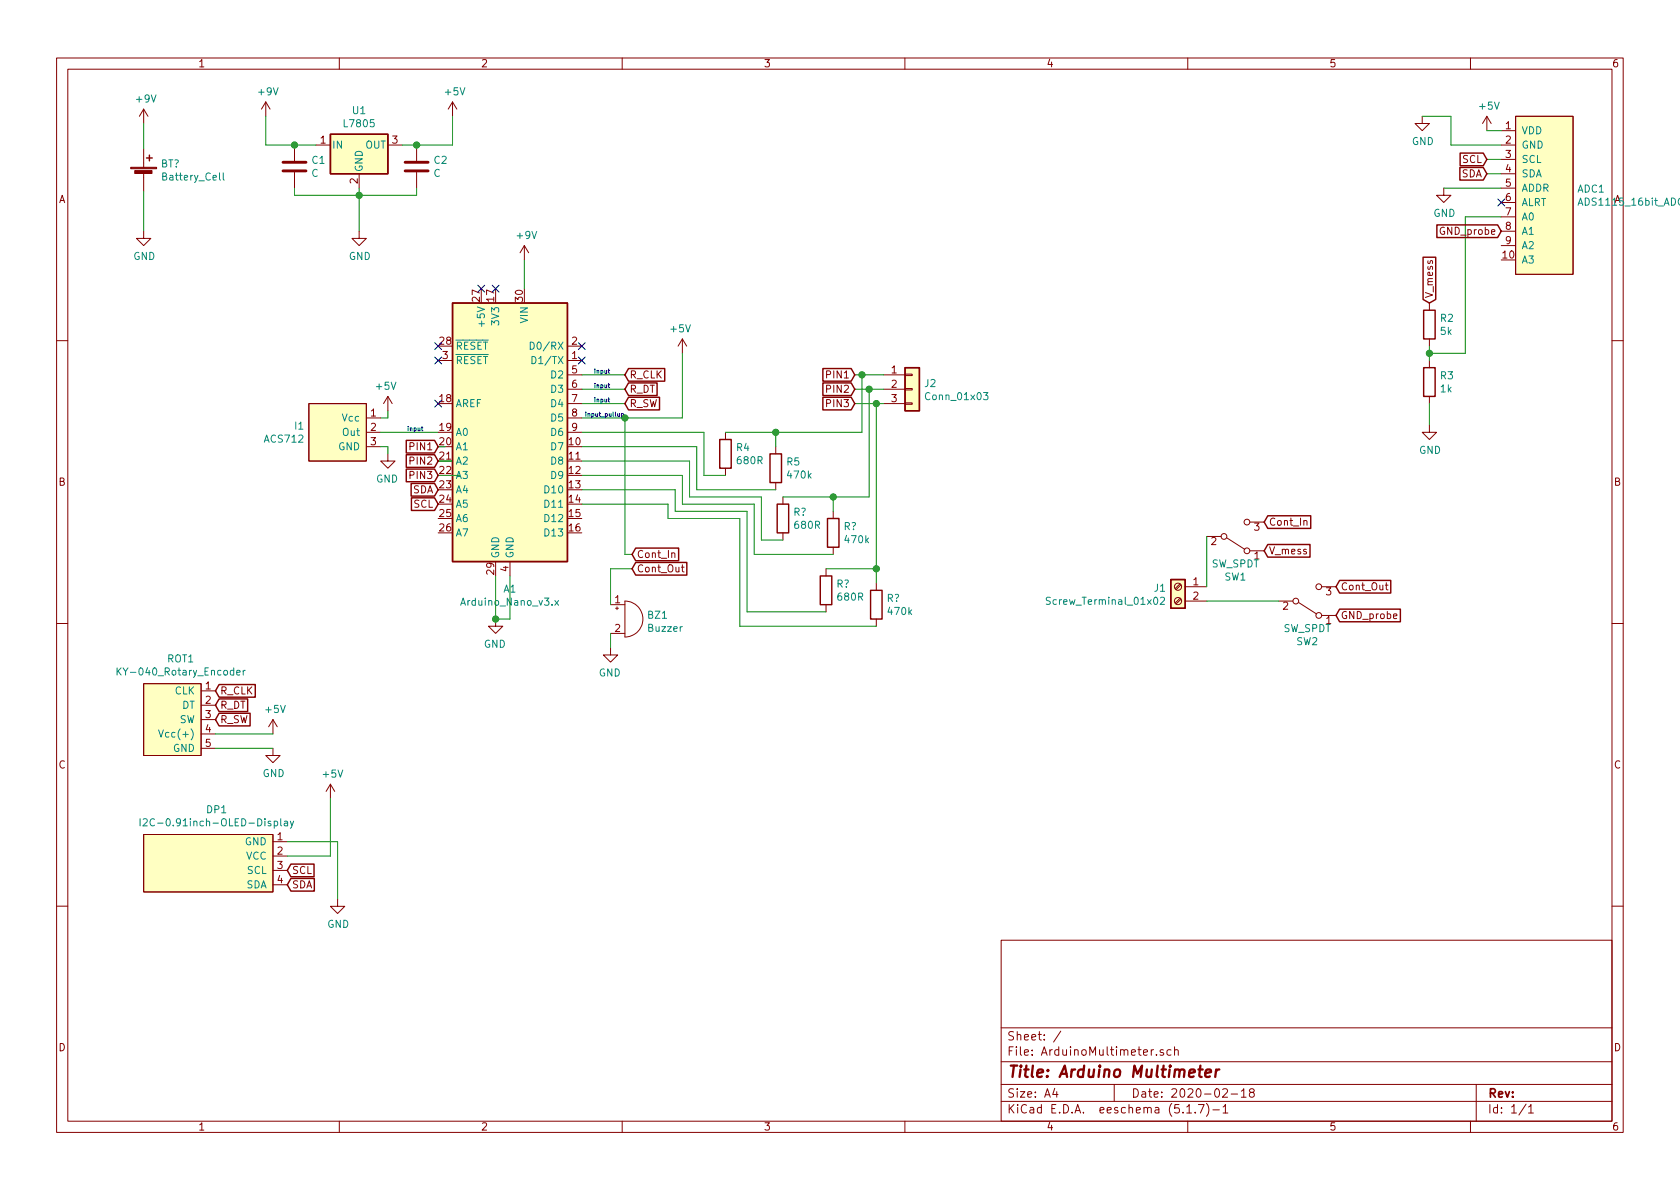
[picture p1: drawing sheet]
EESchema Schematic File Version 4
EELAYER 30 0
EELAYER END
$Descr A4 11693 8268
encoding utf-8
Sheet 1 1
Title "Arduino Multimeter"
Date "2020-02-18"
Rev ""
Comp ""
Comment1 ""
Comment2 ""
Comment3 ""
Comment4 ""
$EndDescr
$Comp
L MCU_Module:Arduino_Nano_v3.x A1
U 1 1
P 3550 3000
F 0 "A1" H 3550 1911 50  0000 C CNN
F 1 "Arduino_Nano_v3.x" H 3550 1820 50  0000 C CNN
F 2 "Module:Arduino_Nano" H 3550 3000 50  0001 C CIN
F 3 "http://www.mouser.com/pdfdocs/Gravitech_Arduino_Nano3_0.pdf" H 3550 3000 50  0001 C CNN
	1    3550 3000
	-1   0    0    -1  
$EndComp
$Comp
L Regulator_Linear:L7805 U1
U 1 1
P 2500 1000
F 0 "U1" H 2500 1242 50  0000 C CNN
F 1 "L7805" H 2500 1151 50  0000 C CNN
F 2 "" H 2525 850 50  0001 L CIN
F 3 "http://www.st.com/content/ccc/resource/technical/document/datasheet/41/4f/b3/b0/12/d4/47/88/CD00000444.pdf/files/CD00000444.pdf/jcr:content/translations/en.CD00000444.pdf" H 2500 950 50  0001 C CNN
	1    2500 1000
	1    0    0    -1  
$EndComp
$Comp
L power:GND #PWR0101
U 1 1
P 2500 1600
F 0 "#PWR0101" H 2500 1350 50  0001 C CNN
F 1 "GND" H 2505 1427 50  0000 C CNN
F 2 "" H 2500 1600 50  0001 C CNN
F 3 "" H 2500 1600 50  0001 C CNN
	1    2500 1600
	1    0    0    -1  
$EndComp
$Comp
L power:+9V #PWR0102
U 1 1
P 1850 800
F 0 "#PWR0102" H 1850 650 50  0001 C CNN
F 1 "+9V" H 1865 973 50  0000 C CNN
F 2 "" H 1850 800 50  0001 C CNN
F 3 "" H 1850 800 50  0001 C CNN
	1    1850 800 
	1    0    0    -1  
$EndComp
$Comp
L power:+5V #PWR0103
U 1 1
P 3150 800
F 0 "#PWR0103" H 3150 650 50  0001 C CNN
F 1 "+5V" H 3165 973 50  0000 C CNN
F 2 "" H 3150 800 50  0001 C CNN
F 3 "" H 3150 800 50  0001 C CNN
	1    3150 800 
	1    0    0    -1  
$EndComp
Wire Wire Line
	1850 800  1850 1000
Wire Wire Line
	1850 1000 2050 1000
Wire Wire Line
	2800 1000 2900 1000
Wire Wire Line
	3150 1000 3150 800 
Wire Wire Line
	2500 1300 2500 1350
$Comp
L Device:C C2
U 1 1
P 2900 1150
F 0 "C2" H 3015 1196 50  0000 L CNN
F 1 "C" H 3015 1105 50  0000 L CNN
F 2 "" H 2938 1000 50  0001 C CNN
F 3 "~" H 2900 1150 50  0001 C CNN
	1    2900 1150
	1    0    0    -1  
$EndComp
Connection ~ 2900 1000
Wire Wire Line
	2900 1000 3150 1000
$Comp
L Device:C C1
U 1 1
P 2050 1150
F 0 "C1" H 2165 1196 50  0000 L CNN
F 1 "C" H 2165 1105 50  0000 L CNN
F 2 "" H 2088 1000 50  0001 C CNN
F 3 "~" H 2050 1150 50  0001 C CNN
	1    2050 1150
	1    0    0    -1  
$EndComp
Connection ~ 2050 1000
Wire Wire Line
	2050 1000 2200 1000
Wire Wire Line
	2900 1300 2900 1350
Wire Wire Line
	2900 1350 2500 1350
Connection ~ 2500 1350
Wire Wire Line
	2500 1350 2500 1600
Wire Wire Line
	2500 1350 2050 1350
Wire Wire Line
	2050 1350 2050 1300
$Comp
L power:GND #PWR0105
U 1 1
P 3450 4300
F 0 "#PWR0105" H 3450 4050 50  0001 C CNN
F 1 "GND" H 3455 4127 50  0000 C CNN
F 2 "" H 3450 4300 50  0001 C CNN
F 3 "" H 3450 4300 50  0001 C CNN
	1    3450 4300
	-1   0    0    -1  
$EndComp
Wire Wire Line
	3450 4000 3450 4300
Wire Wire Line
	3550 4000 3550 4300
Wire Wire Line
	3550 4300 3450 4300
Connection ~ 3450 4300
$Comp
L Device:R R2
U 1 1
P 9950 2250
F 0 "R2" H 10020 2296 50  0000 L CNN
F 1 "5k" H 10020 2205 50  0000 L CNN
F 2 "" V 9880 2250 50  0001 C CNN
F 3 "~" H 9950 2250 50  0001 C CNN
	1    9950 2250
	1    0    0    -1  
$EndComp
$Comp
L Device:R R3
U 1 1
P 9950 2650
F 0 "R3" H 10020 2696 50  0000 L CNN
F 1 "1k" H 10020 2605 50  0000 L CNN
F 2 "" V 9880 2650 50  0001 C CNN
F 3 "~" H 9950 2650 50  0001 C CNN
	1    9950 2650
	1    0    0    -1  
$EndComp
Wire Wire Line
	9950 2400 9950 2450
$Comp
L power:GND #PWR0107
U 1 1
P 9950 2950
F 0 "#PWR0107" H 9950 2700 50  0001 C CNN
F 1 "GND" H 9955 2777 50  0000 C CNN
F 2 "" H 9950 2950 50  0001 C CNN
F 3 "" H 9950 2950 50  0001 C CNN
	1    9950 2950
	1    0    0    -1  
$EndComp
Wire Wire Line
	9950 2800 9950 2950
Wire Wire Line
	9950 2450 10200 2450
Wire Wire Line
	10200 2450 10200 1500
Connection ~ 9950 2450
Wire Wire Line
	9950 2450 9950 2500
Text GLabel 9950 2100 1    50   Input ~ 0
V_mess
$Comp
L power:GND #PWR0109
U 1 1
P 9900 800
F 0 "#PWR0109" H 9900 550 50  0001 C CNN
F 1 "GND" H 9905 627 50  0000 C CNN
F 2 "" H 9900 800 50  0001 C CNN
F 3 "" H 9900 800 50  0001 C CNN
	1    9900 800 
	1    0    0    -1  
$EndComp
$Comp
L power:+5V #PWR0110
U 1 1
P 10350 900
F 0 "#PWR0110" H 10350 750 50  0001 C CNN
F 1 "+5V" H 10365 1073 50  0000 C CNN
F 2 "" H 10350 900 50  0001 C CNN
F 3 "" H 10350 900 50  0001 C CNN
	1    10350 900 
	1    0    0    -1  
$EndComp
Wire Wire Line
	10100 1000 10100 800 
Wire Wire Line
	10100 800  9900 800 
Text GLabel 10350 1100 0    50   Input ~ 0
SCL
Text GLabel 10350 1200 0    50   Input ~ 0
SDA
Text GLabel 3050 3500 0    50   Input ~ 0
SCL
Text GLabel 3050 3400 0    50   Input ~ 0
SDA
NoConn ~ 3050 2400
NoConn ~ 3050 2500
NoConn ~ 3050 2800
NoConn ~ 3450 2000
$Comp
L power:GND #PWR0111
U 1 1
P 1000 1600
F 0 "#PWR0111" H 1000 1350 50  0001 C CNN
F 1 "GND" H 1005 1427 50  0000 C CNN
F 2 "" H 1000 1600 50  0001 C CNN
F 3 "" H 1000 1600 50  0001 C CNN
	1    1000 1600
	1    0    0    -1  
$EndComp
$Comp
L power:+9V #PWR0112
U 1 1
P 1000 850
F 0 "#PWR0112" H 1000 700 50  0001 C CNN
F 1 "+9V" H 1015 1023 50  0000 C CNN
F 2 "" H 1000 850 50  0001 C CNN
F 3 "" H 1000 850 50  0001 C CNN
	1    1000 850 
	1    0    0    -1  
$EndComp
Wire Wire Line
	10350 900  10450 900 
Wire Wire Line
	10350 1100 10450 1100
Wire Wire Line
	10350 1200 10450 1200
Wire Wire Line
	10200 1500 10450 1500
$Comp
L _Custom:ACS712 I1
U 1 1
P 2350 3100
F 0 "I1" H 2122 3246 50  0000 R CNN
F 1 "ACS712" H 2122 3155 50  0000 R CNN
F 2 "" H 2350 3100 50  0001 C CNN
F 3 "" H 2350 3100 50  0001 C CNN
	1    2350 3100
	1    0    0    -1  
$EndComp
$Comp
L power:+5V #PWR0113
U 1 1
P 2700 2850
F 0 "#PWR0113" H 2700 2700 50  0001 C CNN
F 1 "+5V" H 2715 3023 50  0000 C CNN
F 2 "" H 2700 2850 50  0001 C CNN
F 3 "" H 2700 2850 50  0001 C CNN
	1    2700 2850
	-1   0    0    -1  
$EndComp
$Comp
L power:GND #PWR0114
U 1 1
P 2700 3150
F 0 "#PWR0114" H 2700 2900 50  0001 C CNN
F 1 "GND" H 2705 2977 50  0000 C CNN
F 2 "" H 2700 3150 50  0001 C CNN
F 3 "" H 2700 3150 50  0001 C CNN
	1    2700 3150
	-1   0    0    -1  
$EndComp
Wire Wire Line
	2700 3150 2700 3100
Wire Wire Line
	2700 3100 2650 3100
Wire Wire Line
	2650 2900 2700 2900
Wire Wire Line
	2700 2900 2700 2850
$Comp
L _Custom:I2C-0.91inch-OLED-Display DP1
U 1 1
P 1000 6200
F 0 "DP1" H 1508 6775 50  0000 C CNN
F 1 "I2C-0.91inch-OLED-Display" H 1508 6684 50  0000 C CNN
F 2 "" H 1600 6200 50  0001 C CNN
F 3 "" H 1600 6200 50  0001 C CNN
	1    1000 6200
	1    0    0    -1  
$EndComp
$Comp
L power:GND #PWR0115
U 1 1
P 2350 6250
F 0 "#PWR0115" H 2350 6000 50  0001 C CNN
F 1 "GND" H 2355 6077 50  0000 C CNN
F 2 "" H 2350 6250 50  0001 C CNN
F 3 "" H 2350 6250 50  0001 C CNN
	1    2350 6250
	1    0    0    -1  
$EndComp
$Comp
L power:+5V #PWR0116
U 1 1
P 2300 5550
F 0 "#PWR0116" H 2300 5400 50  0001 C CNN
F 1 "+5V" H 2315 5723 50  0000 C CNN
F 2 "" H 2300 5550 50  0001 C CNN
F 3 "" H 2300 5550 50  0001 C CNN
	1    2300 5550
	1    0    0    -1  
$EndComp
Wire Wire Line
	2300 5550 2300 5950
Wire Wire Line
	2000 5950 2300 5950
Wire Wire Line
	2350 5850 2000 5850
Text GLabel 2000 6050 2    50   Input ~ 0
SCL
Text GLabel 2000 6150 2    50   Input ~ 0
SDA
$Comp
L _Custom:KY-040_Rotary_Encoder ROT1
U 1 1
P 1000 5250
F 0 "ROT1" H 1258 5925 50  0000 C CNN
F 1 "KY-040_Rotary_Encoder" H 1258 5834 50  0000 C CNN
F 2 "" H 1150 5250 50  0001 C CNN
F 3 "C:\\Users\\stonehedge24\\Documents\\KiCAD\\_Symbol_Libraries\\KY-040-datasheet.txt" H 1150 5250 50  0001 C CNN
	1    1000 5250
	1    0    0    -1  
$EndComp
$Comp
L power:+5V #PWR0117
U 1 1
P 1900 5100
F 0 "#PWR0117" H 1900 4950 50  0001 C CNN
F 1 "+5V" H 1915 5273 50  0000 C CNN
F 2 "" H 1900 5100 50  0001 C CNN
F 3 "" H 1900 5100 50  0001 C CNN
	1    1900 5100
	1    0    0    -1  
$EndComp
$Comp
L power:GND #PWR0118
U 1 1
P 1900 5200
F 0 "#PWR0118" H 1900 4950 50  0001 C CNN
F 1 "GND" H 1905 5027 50  0000 C CNN
F 2 "" H 1900 5200 50  0001 C CNN
F 3 "" H 1900 5200 50  0001 C CNN
	1    1900 5200
	1    0    0    -1  
$EndComp
Wire Wire Line
	1900 5100 1500 5100
Wire Wire Line
	1500 5200 1900 5200
Text GLabel 1500 4800 2    50   Input ~ 0
R_CLK
Text GLabel 1500 4900 2    50   Input ~ 0
R_DT
Text GLabel 4350 2600 2    50   Input ~ 0
R_CLK
Text GLabel 4350 2700 2    50   Input ~ 0
R_DT
NoConn ~ 4050 2400
NoConn ~ 4050 2500
$Comp
L power:+5V #PWR01
U 1 1
P 4750 2450
F 0 "#PWR01" H 4750 2300 50  0001 C CNN
F 1 "+5V" H 4765 2623 50  0000 C CNN
F 2 "" H 4750 2450 50  0001 C CNN
F 3 "" H 4750 2450 50  0001 C CNN
	1    4750 2450
	-1   0    0    -1  
$EndComp
$Comp
L Device:Buzzer BZ1
U 1 1
P 4350 4300
F 0 "BZ1" H 4502 4329 50  0000 L CNN
F 1 "Buzzer" H 4502 4238 50  0000 L CNN
F 2 "" V 4325 4400 50  0001 C CNN
F 3 "~" V 4325 4400 50  0001 C CNN
	1    4350 4300
	1    0    0    -1  
$EndComp
$Comp
L power:GND #PWR0106
U 1 1
P 4250 4500
F 0 "#PWR0106" H 4250 4250 50  0001 C CNN
F 1 "GND" H 4255 4327 50  0000 C CNN
F 2 "" H 4250 4500 50  0001 C CNN
F 3 "" H 4250 4500 50  0001 C CNN
	1    4250 4500
	-1   0    0    -1  
$EndComp
Text GLabel 4400 3850 2    50   Input ~ 0
Cont_In
$Comp
L Connector:Screw_Terminal_01x02 J1
U 1 1
P 8200 4075
F 0 "J1" H 8280 4067 50  0000 L CNN
F 1 "Screw_Terminal_01x02" H 8280 3976 50  0000 L CNN
F 2 "" H 8200 4075 50  0001 C CNN
F 3 "~" H 8200 4075 50  0001 C CNN
	1    8200 4075
	-1   0    0    -1  
$EndComp
$Comp
L Connector_Generic:Conn_01x03 J2
U 1 1
P 6350 2700
F 0 "J2" H 6430 2742 50  0000 L CNN
F 1 "Conn_01x03" H 6430 2651 50  0000 L CNN
F 2 "" H 6350 2700 50  0001 C CNN
F 3 "~" H 6350 2700 50  0001 C CNN
	1    6350 2700
	1    0    0    -1  
$EndComp
Text GLabel 9300 4275 2    50   Input ~ 0
GND_probe
Text GLabel 5950 2800 0    50   Input ~ 0
PIN3
Wire Wire Line
	5950 2800 6100 2800
$Comp
L Switch:SW_SPDT SW1
U 1 1
P 8600 3725
F 0 "SW1" H 8600 4010 50  0000 C CNN
F 1 "SW_SPDT" H 8600 3919 50  0000 C CNN
F 2 "" H 8600 3725 50  0001 C CNN
F 3 "~" H 8600 3725 50  0001 C CNN
	1    8600 3725
	1    0    0    1   
$EndComp
Text GLabel 8800 3825 2    50   Input ~ 0
V_mess
Text GLabel 8800 3625 2    50   Input ~ 0
Cont_In
Wire Wire Line
	8400 4075 8400 3725
Text GLabel 5950 2700 0    50   Input ~ 0
PIN2
Text GLabel 5950 2600 0    50   Input ~ 0
PIN1
Wire Wire Line
	6150 2700 6050 2700
Wire Wire Line
	6150 2600 6000 2600
Text GLabel 1500 5000 2    50   Input ~ 0
R_SW
Text GLabel 4350 2800 2    50   Input ~ 0
R_SW
Wire Wire Line
	10100 1000 10450 1000
$Comp
L power:GND #PWR06
U 1 1
P 10050 1300
F 0 "#PWR06" H 10050 1050 50  0001 C CNN
F 1 "GND" H 10055 1127 50  0000 C CNN
F 2 "" H 10050 1300 50  0001 C CNN
F 3 "" H 10050 1300 50  0001 C CNN
	1    10050 1300
	1    0    0    -1  
$EndComp
Wire Wire Line
	10050 1300 10450 1300
Text GLabel 10450 1600 0    50   Input ~ 0
GND_probe
Text GLabel 9300 4075 2    50   Input ~ 0
Cont_Out
$Comp
L Device:R R4
U 1 1
P 5050 3150
F 0 "R4" H 5120 3196 50  0000 L CNN
F 1 "680R" H 5120 3105 50  0000 L CNN
F 2 "" V 4980 3150 50  0001 C CNN
F 3 "~" H 5050 3150 50  0001 C CNN
	1    5050 3150
	1    0    0    -1  
$EndComp
$Comp
L Device:R R5
U 1 1
P 5400 3250
F 0 "R5" H 5470 3296 50  0000 L CNN
F 1 "470k" H 5470 3205 50  0000 L CNN
F 2 "" V 5330 3250 50  0001 C CNN
F 3 "~" H 5400 3250 50  0001 C CNN
	1    5400 3250
	1    0    0    -1  
$EndComp
Wire Wire Line
	4900 3300 5050 3300
Wire Wire Line
	5400 3000 5400 3100
Wire Wire Line
	4250 4500 4250 4400
Text GLabel 4400 3950 2    50   Input ~ 0
Cont_Out
Wire Wire Line
	2350 5850 2350 6250
$Comp
L Switch:SW_SPDT SW2
U 1 1
P 9100 4175
F 0 "SW2" H 9100 4460 50  0000 C CNN
F 1 "SW_SPDT" H 9100 4369 50  0000 C CNN
F 2 "" H 9100 4175 50  0001 C CNN
F 3 "~" H 9100 4175 50  0001 C CNN
	1    9100 4175
	1    0    0    1   
$EndComp
Wire Wire Line
	8400 4175 8900 4175
$Comp
L _Custom:ADS1115_16bit_ADC ADC1
U 1 1
P 10450 800
F 0 "ADC1" V 10954 1328 50  0000 L CNN
F 1 "ADS1115_16bit_ADC" V 11045 1328 50  0000 L CNN
F 2 "_Custom:ADS1115_Breakout_Board" H 11000 1500 50  0001 C CNN
F 3 "" H 11000 1500 50  0001 C CNN
	1    10450 800 
	0    1    1    0   
$EndComp
NoConn ~ 10450 1400
Text Notes 4350 2900 2    30   ~ 0
input_pullup
Wire Wire Line
	4350 2800 4050 2800
Wire Wire Line
	4050 2700 4350 2700
Wire Wire Line
	4350 2600 4050 2600
Text Notes 4250 2800 2    30   ~ 0
input
Text Notes 4250 2700 2    30   ~ 0
input
Text Notes 4250 2600 2    30   ~ 0
input
Wire Wire Line
	3050 3000 2650 3000
Text Notes 2950 3000 2    30   ~ 0
input
Wire Wire Line
	5050 3000 5400 3000
$Comp
L Device:R R?
U 1 1
P 5450 3600
F 0 "R?" H 5520 3646 50  0000 L CNN
F 1 "680R" H 5520 3555 50  0000 L CNN
F 2 "" V 5380 3600 50  0001 C CNN
F 3 "~" H 5450 3600 50  0001 C CNN
	1    5450 3600
	1    0    0    -1  
$EndComp
$Comp
L Device:R R?
U 1 1
P 5800 3700
F 0 "R?" H 5870 3746 50  0000 L CNN
F 1 "470k" H 5870 3655 50  0000 L CNN
F 2 "" V 5730 3700 50  0001 C CNN
F 3 "~" H 5800 3700 50  0001 C CNN
	1    5800 3700
	1    0    0    -1  
$EndComp
Wire Wire Line
	5300 3750 5450 3750
Wire Wire Line
	5800 3450 5800 3550
Wire Wire Line
	5450 3450 5800 3450
$Comp
L Device:R R?
U 1 1
P 5750 4100
F 0 "R?" H 5820 4146 50  0000 L CNN
F 1 "680R" H 5820 4055 50  0000 L CNN
F 2 "" V 5680 4100 50  0001 C CNN
F 3 "~" H 5750 4100 50  0001 C CNN
	1    5750 4100
	1    0    0    -1  
$EndComp
$Comp
L Device:R R?
U 1 1
P 6100 4200
F 0 "R?" H 6170 4246 50  0000 L CNN
F 1 "470k" H 6170 4155 50  0000 L CNN
F 2 "" V 6030 4200 50  0001 C CNN
F 3 "~" H 6100 4200 50  0001 C CNN
	1    6100 4200
	1    0    0    -1  
$EndComp
Wire Wire Line
	6100 3950 6100 4050
Wire Wire Line
	6000 2600 6000 3000
Wire Wire Line
	6000 3000 5400 3000
Connection ~ 6000 2600
Wire Wire Line
	6000 2600 5950 2600
Connection ~ 5400 3000
Wire Wire Line
	6050 2700 6050 3450
Connection ~ 6050 2700
Wire Wire Line
	6050 2700 5950 2700
Connection ~ 5800 3450
Wire Wire Line
	5800 3450 6050 3450
Wire Wire Line
	5750 3950 6100 3950
Wire Wire Line
	6100 3950 6100 2800
Connection ~ 6100 3950
Connection ~ 6100 2800
Wire Wire Line
	6100 2800 6150 2800
Wire Wire Line
	4900 3300 4900 3000
Wire Wire Line
	4900 3000 4050 3000
Wire Wire Line
	4850 3100 4850 3400
Wire Wire Line
	4850 3400 5400 3400
Wire Wire Line
	5300 3750 5300 3450
Wire Wire Line
	5300 3450 4800 3450
Wire Wire Line
	4800 3450 4800 3200
Wire Wire Line
	4800 3200 4050 3200
Wire Wire Line
	4050 3100 4850 3100
Wire Wire Line
	4750 3300 4750 3500
Wire Wire Line
	4750 3500 5250 3500
Wire Wire Line
	5250 3500 5250 3850
Wire Wire Line
	5250 3850 5800 3850
Wire Wire Line
	5200 4250 5200 3550
Wire Wire Line
	5200 3550 4700 3550
Wire Wire Line
	4700 3550 4700 3400
Wire Wire Line
	4700 3400 4050 3400
Wire Wire Line
	5200 4250 5750 4250
Wire Wire Line
	4050 3300 4750 3300
Wire Wire Line
	4050 3500 4650 3500
Wire Wire Line
	4650 3500 4650 3600
Wire Wire Line
	4650 3600 5150 3600
Wire Wire Line
	5150 3600 5150 4350
Wire Wire Line
	5150 4350 6100 4350
Text GLabel 3050 3300 0    50   Input ~ 0
PIN3
Wire Wire Line
	3050 3300 3200 3300
Text GLabel 3050 3200 0    50   Input ~ 0
PIN2
Text GLabel 3050 3100 0    50   Input ~ 0
PIN1
Wire Wire Line
	3100 3100 3050 3100
Wire Wire Line
	3150 3200 3050 3200
Wire Wire Line
	4050 2900 4350 2900
Wire Wire Line
	4750 2450 4750 2900
Wire Wire Line
	4350 2900 4350 3850
Connection ~ 4350 2900
Wire Wire Line
	4350 2900 4750 2900
Wire Wire Line
	4350 3850 4400 3850
Wire Wire Line
	4250 3950 4400 3950
Wire Wire Line
	4250 3950 4250 4200
$Comp
L power:+9V #PWR?
U 1 1
P 3650 1800
F 0 "#PWR?" H 3650 1650 50  0001 C CNN
F 1 "+9V" H 3665 1973 50  0000 C CNN
F 2 "" H 3650 1800 50  0001 C CNN
F 3 "" H 3650 1800 50  0001 C CNN
	1    3650 1800
	1    0    0    -1  
$EndComp
Wire Wire Line
	3650 2000 3650 1800
NoConn ~ 3350 2000
$Comp
L Device:Battery_Cell BT?
U 1 1
P 1000 1225
F 0 "BT?" H 1118 1321 50  0000 L CNN
F 1 "Battery_Cell" H 1118 1230 50  0000 L CNN
F 2 "" V 1000 1285 50  0001 C CNN
F 3 "~" V 1000 1285 50  0001 C CNN
	1    1000 1225
	1    0    0    -1  
$EndComp
Wire Wire Line
	1000 1325 1000 1600
Wire Wire Line
	1000 850  1000 1025
$EndSCHEMATC
